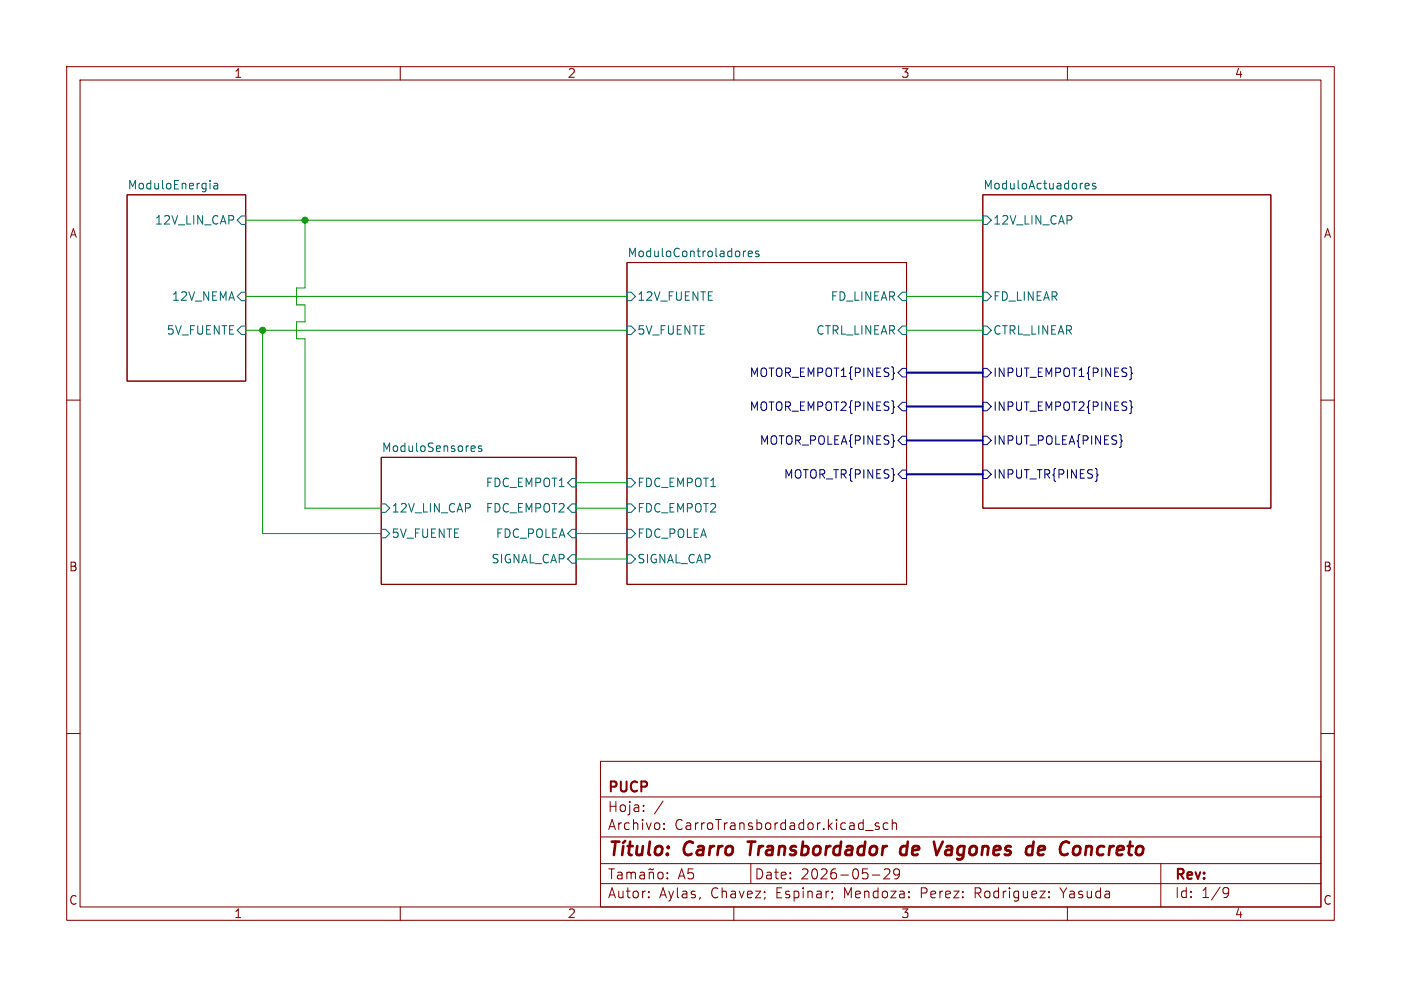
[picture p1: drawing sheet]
(kicad_sch
 (version 20250114)
 (generator "eeschema")
 (generator_version "9.0")
 (paper "A5")
 (title_block
  (title "Carro Transbordador de Vagones de Concreto")
  (date "2026-05-29")
  (company "PUCP")
  (comment 1 "Aylas, Chavez; Espinar; Mendoza: Perez: Rodriguez: Yasuda"))
 (lib_symbols)
 (junction
  (at 39.37 49.53)
  (diameter 0)
  (color 0 0 0 0))
 (junction
  (at 45.72 33.02)
  (diameter 0)
  (color 0 0 0 0))
 (wire
  (pts (xy 57.15 76.2) (xy 45.72 76.2))
  (stroke (width 0) (type default)))
 (bus
  (pts (xy 135.89 66.04) (xy 147.32 66.04))
  (stroke (width 0) (type default)))
 (wire
  (pts (xy 36.83 49.53) (xy 39.37 49.53))
  (stroke (width 0) (type default)))
 (bus
  (pts (xy 135.89 71.12) (xy 147.32 71.12))
  (stroke (width 0) (type default)))
 (wire
  (pts (xy 45.72 50.8) (xy 44.45 50.8))
  (stroke (width 0) (type default)))
 (wire
  (pts (xy 36.83 33.02) (xy 45.72 33.02))
  (stroke (width 0) (type default)))
 (wire
  (pts (xy 44.45 50.8) (xy 44.45 48.26))
  (stroke (width 0) (type default)))
 (wire
  (pts (xy 135.89 44.45) (xy 147.32 44.45))
  (stroke (width 0) (type default)))
 (wire
  (pts (xy 39.37 80.01) (xy 39.37 49.53))
  (stroke (width 0) (type default)))
 (wire
  (pts (xy 86.36 80.01) (xy 93.98 80.01))
  (stroke (width 0) (type default)))
 (wire
  (pts (xy 44.45 43.18) (xy 45.72 43.18))
  (stroke (width 0) (type default)))
 (wire
  (pts (xy 86.36 83.82) (xy 93.98 83.82))
  (stroke (width 0) (type default)))
 (wire
  (pts (xy 45.72 33.02) (xy 147.32 33.02))
  (stroke (width 0) (type default)))
 (wire
  (pts (xy 135.89 49.53) (xy 147.32 49.53))
  (stroke (width 0) (type default)))
 (wire
  (pts (xy 39.37 49.53) (xy 93.98 49.53))
  (stroke (width 0) (type default)))
 (wire
  (pts (xy 57.15 80.01) (xy 39.37 80.01))
  (stroke (width 0) (type default)))
 (bus
  (pts (xy 135.89 60.96) (xy 147.32 60.96))
  (stroke (width 0) (type default)))
 (wire
  (pts (xy 45.72 48.26) (xy 45.72 45.72))
  (stroke (width 0) (type default)))
 (wire
  (pts (xy 86.36 76.2) (xy 93.98 76.2))
  (stroke (width 0) (type default)))
 (wire
  (pts (xy 44.45 45.72) (xy 44.45 43.18))
  (stroke (width 0) (type default)))
 (wire
  (pts (xy 86.36 72.39) (xy 93.98 72.39))
  (stroke (width 0) (type default)))
 (wire
  (pts (xy 36.83 44.45) (xy 93.98 44.45))
  (stroke (width 0) (type default)))
 (wire
  (pts (xy 45.72 76.2) (xy 45.72 50.8))
  (stroke (width 0) (type default)))
 (wire
  (pts (xy 45.72 45.72) (xy 44.45 45.72))
  (stroke (width 0) (type default)))
 (wire
  (pts (xy 45.72 43.18) (xy 45.72 33.02))
  (stroke (width 0) (type default)))
 (bus
  (pts (xy 135.89 55.88) (xy 147.32 55.88))
  (stroke (width 0) (type default)))
 (wire
  (pts (xy 44.45 48.26) (xy 45.72 48.26))
  (stroke (width 0) (type default)))
 (sheet
  (at 19.05 29.21)
  (size 17.78 27.94)
  (exclude_from_sim yes)
  (in_bom no)
  (on_board no)
  (dnp yes)
  (fields_autoplaced yes)
  (stroke (width 0.1524) (type solid))
  (fill (color 0 0 0 0.0000))
  (property "Sheetname" "ModuloEnergia" (at 19.05 28.4984 0) (effects (font (size 1.27 1.27)) (justify left bottom)))
  (property "Sheetfile" "ModuloEnergia.kicad_sch" (at 19.05 57.7346 0) (effects (font (size 1.27 1.27)) (justify left top) (hide yes)))
  (pin "5V_FUENTE" input (at 36.83 49.53 0) (effects (font (size 1.27 1.27)) (justify right)))
  (pin "12V_LIN_CAP" input (at 36.83 33.02 0) (effects (font (size 1.27 1.27)) (justify right)))
  (pin "12V_NEMA" input (at 36.83 44.45 0) (effects (font (size 1.27 1.27)) (justify right))))
 (sheet
  (at 57.15 68.58)
  (size 29.21 19.05)
  (exclude_from_sim no)
  (in_bom yes)
  (on_board yes)
  (dnp no)
  (fields_autoplaced yes)
  (stroke (width 0.1524) (type solid))
  (fill (color 0 0 0 0.0000))
  (property "Sheetname" "ModuloSensores" (at 57.15 67.8684 0) (effects (font (size 1.27 1.27)) (justify left bottom)))
  (property "Sheetfile" "ModuloSensores.kicad_sch" (at 57.15 88.2146 0) (effects (font (size 1.27 1.27)) (justify left top) (hide yes)))
  (pin "SIGNAL_CAP" input (at 86.36 83.82 0) (effects (font (size 1.27 1.27)) (justify right)))
  (pin "FDC_EMPOT1" input (at 86.36 72.39 0) (effects (font (size 1.27 1.27)) (justify right)))
  (pin "FDC_EMPOT2" input (at 86.36 76.2 0) (effects (font (size 1.27 1.27)) (justify right)))
  (pin "FDC_POLEA" input (at 86.36 80.01 0) (effects (font (size 1.27 1.27)) (justify right)))
  (pin "5V_FUENTE" input (at 57.15 80.01 180) (effects (font (size 1.27 1.27)) (justify left)))
  (pin "12V_LIN_CAP" input (at 57.15 76.2 180) (effects (font (size 1.27 1.27)) (justify left))))
 (sheet
  (at 93.98 39.37)
  (size 41.91 48.26)
  (exclude_from_sim no)
  (in_bom yes)
  (on_board yes)
  (dnp no)
  (fields_autoplaced yes)
  (stroke (width 0.1524) (type solid))
  (fill (color 0 0 0 0.0000))
  (property "Sheetname" "ModuloControladores" (at 93.98 38.6584 0) (effects (font (size 1.27 1.27)) (justify left bottom)))
  (property "Sheetfile" "ModuloControladores.kicad_sch" (at 93.98 88.2146 0) (effects (font (size 1.27 1.27)) (justify left top) (hide yes)))
  (pin "5V_FUENTE" input (at 93.98 49.53 180) (effects (font (size 1.27 1.27)) (justify left)))
  (pin "MOTOR_EMPOT1{PINES}" input (at 135.89 55.88 0) (effects (font (size 1.27 1.27)) (justify right)))
  (pin "MOTOR_EMPOT2{PINES}" input (at 135.89 60.96 0) (effects (font (size 1.27 1.27)) (justify right)))
  (pin "MOTOR_POLEA{PINES}" input (at 135.89 66.04 0) (effects (font (size 1.27 1.27)) (justify right)))
  (pin "MOTOR_TR{PINES}" input (at 135.89 71.12 0) (effects (font (size 1.27 1.27)) (justify right)))
  (pin "FD_LINEAR" input (at 135.89 44.45 0) (effects (font (size 1.27 1.27)) (justify right)))
  (pin "CTRL_LINEAR" input (at 135.89 49.53 0) (effects (font (size 1.27 1.27)) (justify right)))
  (pin "FDC_EMPOT1" input (at 93.98 72.39 180) (effects (font (size 1.27 1.27)) (justify left)))
  (pin "FDC_EMPOT2" input (at 93.98 76.2 180) (effects (font (size 1.27 1.27)) (justify left)))
  (pin "FDC_POLEA" input (at 93.98 80.01 180) (effects (font (size 1.27 1.27)) (justify left)))
  (pin "SIGNAL_CAP" input (at 93.98 83.82 180) (effects (font (size 1.27 1.27)) (justify left)))
  (pin "12V_FUENTE" input (at 93.98 44.45 180) (effects (font (size 1.27 1.27)) (justify left))))
 (sheet
  (at 147.32 29.21)
  (size 43.18 46.99)
  (exclude_from_sim no)
  (in_bom yes)
  (on_board yes)
  (dnp no)
  (fields_autoplaced yes)
  (stroke (width 0.1524) (type solid))
  (fill (color 0 0 0 0.0000))
  (property "Sheetname" "ModuloActuadores" (at 147.32 28.4984 0) (effects (font (size 1.27 1.27)) (justify left bottom)))
  (property "Sheetfile" "ModuloActuadores.kicad_sch" (at 147.32 76.7846 0) (effects (font (size 1.27 1.27)) (justify left top) (hide yes)))
  (pin "INPUT_TR{PINES}" input (at 147.32 71.12 180) (effects (font (size 1.27 1.27)) (justify left)))
  (pin "INPUT_EMPOT1{PINES}" input (at 147.32 55.88 180) (effects (font (size 1.27 1.27)) (justify left)))
  (pin "INPUT_POLEA{PINES}" input (at 147.32 66.04 180) (effects (font (size 1.27 1.27)) (justify left)))
  (pin "INPUT_EMPOT2{PINES}" input (at 147.32 60.96 180) (effects (font (size 1.27 1.27)) (justify left)))
  (pin "FD_LINEAR" input (at 147.32 44.45 180) (effects (font (size 1.27 1.27)) (justify left)))
  (pin "12V_LIN_CAP" input (at 147.32 33.02 180) (effects (font (size 1.27 1.27)) (justify left)))
  (pin "CTRL_LINEAR" input (at 147.32 49.53 180) (effects (font (size 1.27 1.27)) (justify left))))
 (sheet_instances
  (path ""
   (page "1")))
 (embedded_fonts no)
 (embedded_files
  (file (name "FormatoPUCP_ES.kicad_wks") (type worksheet)
   (data |KLUv/WC8CfUVACZfZSlAkxvD0CAdwzCsPMePlOYW+a5YI8vSaL8hQCCZhyCt15Un05pV/r17AVkA
    UwBcAHf8D29R/2uP1O/p5E2rj7mzr7h5Dg4NWZ3UPQ/mER5zaMhmdWzK5ZPwFwCAgIAMPS7pVFgb
    K4N4E5KWb/134xF3DFqt9bLU+qhzubGoAAgIStBoA94vgwoBmVPP82i9CoAfNad6Zr3UpFUtfxJ+
    7zN6ZdZpViLtb8x/MYn3xuPW34dOnVqgT4ee4/DzO/a8g2NI7+uW/4hFUX/WrYMjxrR5Wae1+u/7
    pWU5FgO2WmD2x9hzqRMbHFADEGL5X3Frjm9M3oqCVgtX2Spatbri7cBQe47ZCQVygWQ4iwhbtGxm
    TmtVTIQnNBTXbY0Nh7lcICeCL/Dfxt67tPGP+PMSJ38Z+mTW61ayAQGBwWYIbCa0C0EnVn2x9Yc2
    a7OpJa5qKaUTkZiXwlLNzguBdRNOUhovKWoGtZrJVpFQGCdC4tFtlY7jHpf70Q9NuyYm2SZcBOIQ
    Zc+3vxzez56YtHKRDtKFoU+tAoCCoPFAhJQzJaMgSVLocESkBosbXMQYJCiPLin+e00bI1GJ0qEt
    MvhKH/eyjg7mI0X0oMaBEYK7pgEBdp0AgaEtl47NCZhZsnlYOWOS2xhB1J55wAwFOg6cvYR1tFrQ
    sgukJyA68VGR1p0pSCPRhMlX9SCHBgyiXAEFcbDdLx0iAOA7kLxBrmBhK+kkhEUBol4N+mypZ8Tq
    2yFyX627JMyR7feWD9JiHDTD5+lBDSM0xMSLRiVrdnLYU66jqHV01NYfIgjRH1JeFCp47xA++P09
    z8PKAjKVsBjrLnrvrWnTOl7aBYEjpp6QHgjVhAt5IMyzXiJMaRBYih5prwgfuMaOP1zKbNGdhBbk
    5bcjgJ/iHXufXk3qNF0469/wXARtZLoB6Rj0Kg==|)
   (checksum "FE5F960B6D1035AB6FCC153CC76F909A"))
  (file (name "TemplatePUCP_ES.kicad_wks") (type worksheet)
   (data |KLUv/WC6Ce0VAAZfZChQdRswc2ZmZubyUEMp2Ctl7jNCbQYq1TMTCzykZNZN4nrhmEzmNKlqWABS
    AFsA+b+7Rf2vvVG/p4P3pJ5xZ1tx85wbGjIqp3sexKSbcWjIJPV7wqEv3S8AAAHBKPobmlJhbSwM
    3k04Wr71233z7Rg0SulVZ/WscWjfUQEQEIRApA1oPwwqBNPzvEmvAuCz5lDPqof0aFHLv3Tf+2xe
    WfWZmUr7y/jtHe/eN2/9fejTpwX6dOj5DR+/X887mEV6W7f88xVF/VWvDuaLafKqPin13/ZDluVX
    tAEg9r/Xc6ESGxxSAxBi+Vtxa47vO9qKYlILV9kqWrWyou3AUHuO1QkFcoFkOMvoWrRMZj4pVUiE
    J7QU122NDYe5XCAogi/u28be27Tv5/u5iYM/JPpk1elmqpkHAYGhZghMJrQLMSVGfbH1i7ZaM6kl
    LlrnnBKRkJeiTq3KC4F1E05iynYUNWNWzWSrSCgMFCHx6LZKx3GPi/3oh6ZdEpNsEy4CcYyw59sf
    Du1jT8hJuUgH6cLHlVoBgIKg8UCkFDMloyBJUuhwRKQGixtcxBgkKI8uKf57TRsjUYnSoSwywJQ+
    5WUNHSxHCuhpjQMjBHedAwDkOmEEhrZUOoYnIGbJzWFliUluYQRRe+YBMxToOHD2EtZRtCBjJzar
    BTInrhRp1ZnCLxItc+XR51UdiPnwgkxWgIAOZNcrhg4A+A4kb5ArWNhKuoQQUWCoV4M+X+oxYsrt
    ELmv6C4Je2T1e8gHaTEOmuHz9KCGERpi4kWjkjU7Oewp11HUORpq6A8HQvSHlBeFCt47hA9+f8/z
    sLKATCUsxrqL3ntr2rSOl3ZB4IipJ6QHQjXhQh4Y5k4vGWMaMJaiR9orwgeuseMPlzJbdCehBXn5
    7cjiJ3PH3qdXkzpNF876NzwXQRuZbkA6Br0K|)
   (checksum "24031BD76C92B19A6772584248E16CE4"))))
